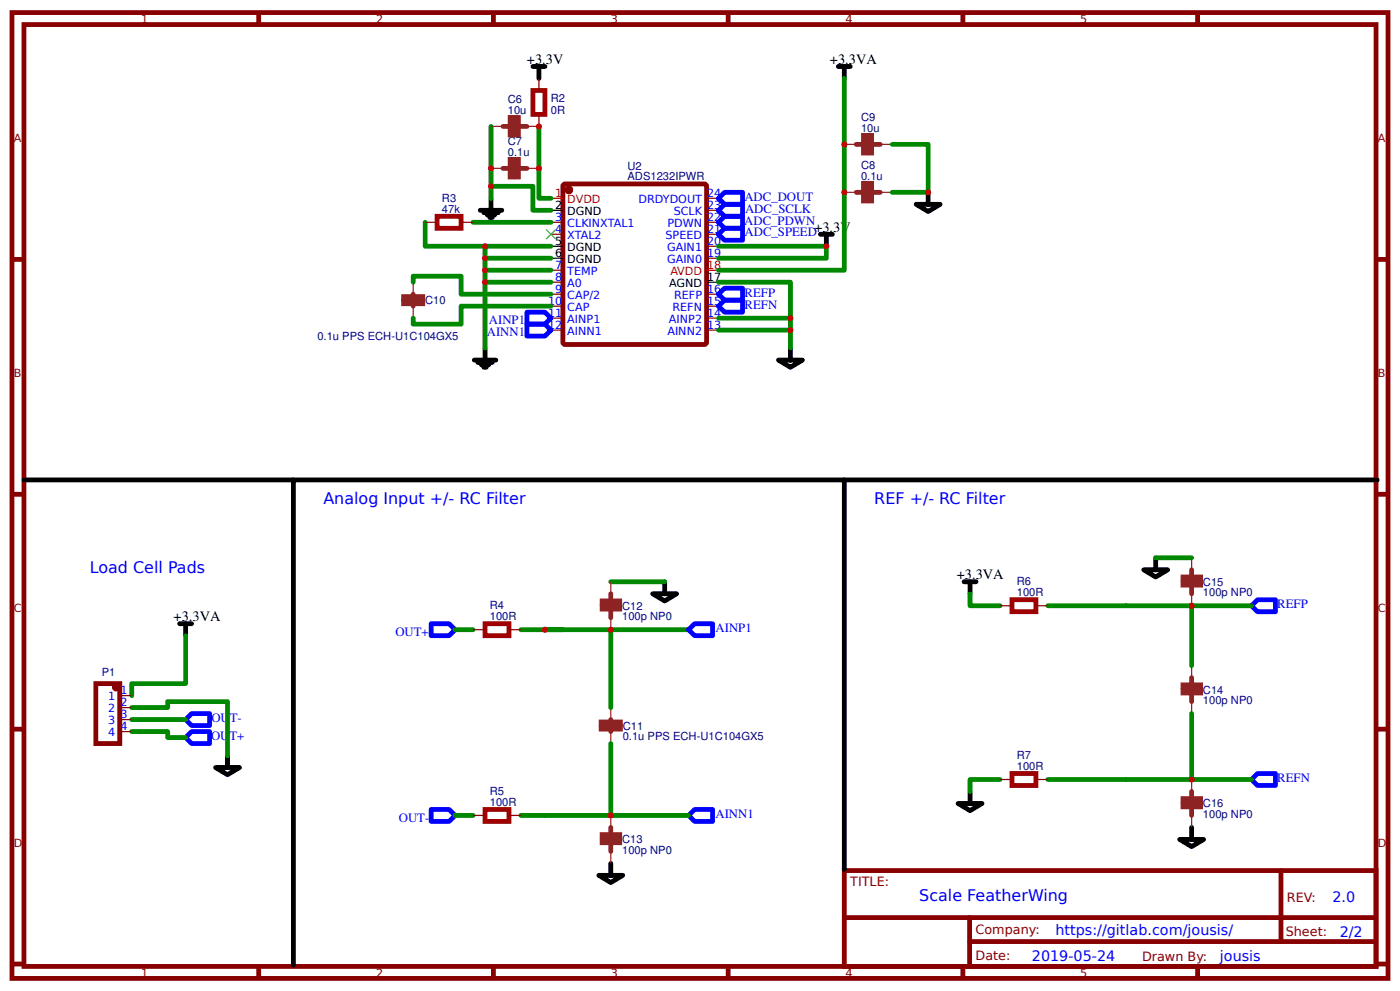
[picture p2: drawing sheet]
<svg xmlns="http://www.w3.org/2000/svg" width="309mm" height="219mm" viewBox="0 0 309 219" stroke-linecap="round" stroke-linejoin="round" font-family="sans-serif">
<g fill="none" stroke="#800" stroke-width="1.1" stroke-linecap="butt">
<path d="M2.6 2.8h304.1v213.2h-304.1zM5.3 5.4h298.7v208h-298.7zM57.1 2.8v2.6M109 2.8v2.6M160.9 2.8v2.6M212.7 2.8v2.6M264.6 2.8v2.6M2.6 57.3h2.7M124.6 40.7l31-.1 .4 .3 .1 34.6-.3 .5-30.9 .1-.5-.3v-34.7zM304 57.3h2.7M2.6 109.1h2.7M304 109.1h2.7"/>
<path d="M21.2 150.9h5.3v13.3h-5.3zM2.6 161h2.7M304 161h2.7M186.5 192.2h117.5v21.2h-117.5zM2.6 212.9h2.7M57.1 213.4v2.6M109 213.4v2.6M160.9 213.4v2.6M212.7 213.4v2.6M264.6 213.4v2.6M304 212.9h2.7"/>
</g>
<path d="M283 192.2v15.7M186.6 202.6h117.3M214.2 207.9h89.7M214.2 202.6v10.6" fill="none" stroke="#800" stroke-width="1.1"/>
<g fill="#800" stroke="#800" stroke-width="1.1" stroke-linecap="butt">
<circle cx="125.7" cy="41.9" r=".4"/>
<circle cx="25.7" cy="151.7" r=".4"/>
</g>
<path d="M121.7 43.8h2.7M156.1 59.7h2.6" fill="none" stroke="#f00" stroke-width=".26"/>
<path d="M121.7 46.4h2.7M121.7 54.4h2.7M121.7 57h2.7M156.1 62.3h2.6" fill="none" stroke="#000" stroke-width=".26"/>
<g fill="none" stroke="#800" stroke-width=".26">
<path d="M119.1 17.3v2.7M119.1 25.3v2.6M93.9 49.1h2.7M101.9 49.1h2.6M121.7 49.1h2.7M121.7 51.7h2.7M121.7 59.7h2.7M156.1 49.1h2.6M156.1 51.7h2.6M156.1 57h2.6M156.1 54.4h2.6M156.1 46.4h2.6"/>
<path d="M156.1 43.8h2.6M121.7 62.3h2.7M121.7 65h2.7M121.7 67.6h2.7M121.7 70.2h2.7M121.7 72.9h2.7M156.1 65h2.6M156.1 67.6h2.6M156.1 70.2h2.6M156.1 72.9h2.6M104.5 139h2.7M112.4 139h2.7"/>
<path d="M220.9 133.7h2.7M228.9 133.7h2.6M26.5 153.6h2.6M26.5 156.2h2.6M26.5 158.9h2.6M26.5 161.5h2.6M220.9 172.1h2.7M228.9 172.1h2.6M104.5 180h2.7M112.4 180h2.7"/>
</g>
<g fill="none" stroke="#000" stroke-width="1.1">
<path d="M117.7 14.7h2.7M119.1 14.7v2.6M185.2 14.7h2.7M186.5 14.7v2.6M106.1 46.4h4.8M106.9 47h3.2M107.7 47.5h1.6M108.2 48h.5M108.5 43.8v2.6M181.2 51.7h2.7M182.6 51.7v2.7M202.4 45.1h5.3l-2.6 1.6z"/>
<path d="M205.1 42.5v2.6M104.8 79.5h4.7M107.2 76.9v2.6M172 79.5h5.3l-2.7 1.6zM174.6 76.9v2.6M105.6 80h3.1M106.4 80.6h1.5M106.9 81.1h.5M5.3 106h299M64.8 106v107.1M186.5 106v86M39.7 137.7h2.6"/>
<path d="M41 137.7v2.7M144.2 131.1h5.3l-2.7 1.6zM146.8 128.5v2.6M213 128.5h2.6M214.3 128.5v2.6M252.7 125.8h5.3l-2.7 1.6zM255.3 123.2v2.6M47.6 169.5h5.3l-2.6 1.6zM50.3 166.8v2.7M211.7 177.4h5.3l-2.7 1.6zM214.3 174.8v2.6M132.3 193.3h5.3l-2.7 1.6z"/>
<path d="M134.9 190.6v2.7M260.6 185.3h5.3l-2.6 1.6zM263.3 182.7v2.6"/>
</g>
<g fill="none" stroke="#080" stroke-width="1.1">
<path d="M186.5 17.3v42.4h-27.8M108.5 27.9v15.9M119.1 27.9v15.9h2.6M197.1 31.9h8v10.6h-8M93.9 49.1v5.3h13.3M104.5 49.1h17.2M107.2 57h14.5M107.2 59.7h14.5M108.5 41.1h9.2v5.3h4M121.7 54.4h-14.5v22.5M158.7 54.4h23.9v2.6h-23.9M91.3 62.3v-1.3h10.6v4h19.8"/>
<path d="M107.2 62.3h14.5M121.7 67.6h-19.8v4h-10.6v-1.4M158.7 72.9h15.9v4M158.7 70.2h15.9v2.7M158.7 62.3h15.9v7.9M100.5 139h4M115.1 139h5.3M124.4 139h-4h14.5M134.9 139h17.2M134.9 128.5h11.9M134.9 139v17.2M214.3 131.1v2.6h6.6"/>
<path d="M231.5 133.7h45M255.3 123.2h8M263.3 133.7v13.3M29.1 156.2h7.9v-1.3h13.3v11.9M29.1 158.9h11.9M41 140.4v10.5h-11.9v2.7M263.3 157.6v14.5M29.1 161.5h7.9v1.4h4M134.9 164.2v15.8M220.9 172.1h-6.6v2.7M231.5 172.1h45M100.5 180h4"/>
<path d="M115.1 180h37"/>
</g>
<g fill="none" stroke="#00f" stroke-width="1.1">
<path d="M158.7 43.8l1.4-1.3h3.9v2.6h-3.9zM158.7 46.4l1.4-1.3h3.9v2.7h-3.9zM158.7 49.1l1.4-1.3h3.9v2.6h-3.9zM158.7 51.7l1.4-1.3h3.9v2.6h-3.9zM116.4 68.9h4l1.3 1.3-1.3 1.4h-4zM116.4 71.6h4l1.3 1.3-1.3 1.3h-4zM158.7 65l1.4-1.4h3.9v2.7h-3.9zM158.7 67.6l1.4-1.3h3.9v2.6h-3.9zM95.2 137.7h4l1.3 1.3-1.3 1.4h-4zM152.1 139l1.4-1.3h3.9v2.7h-3.9zM276.5 133.7l1.3-1.3h4v2.7h-4zM41 158.9l1.3-1.3h4v2.6h-4z"/>
<path d="M41 162.9l1.3-1.4h4v2.7h-4zM95.2 178.7h4l1.3 1.3-1.3 1.4h-4zM276.5 172.1l1.3-1.3h4v2.6h-4zM152.1 180l1.4-1.3h3.9v2.7h-3.9z"/>
</g>
<path d="M120.6 50.7l2.2 2.1zM122.8 50.7l-2.2 2.1z" fill="#000" stroke="#3c3" stroke-width=".26"/>
<g fill="none" stroke="#8d2323" stroke-width="1.1">
<path d="M111.1 37.2h1.6M111.1 27.9h1.6M114.6 37.2h1.8M114.6 27.9h1.8M189.2 31.9h1.6M192.6 31.9h1.9M189.2 42.5h1.6M192.6 42.5h1.9M91.3 65v.5M91.3 67.1v.5M134.9 131.1v1.6M134.9 134.5v1.9"/>
<path d="M263.3 125.8v1.6M263.3 129.2v1.9M134.9 158.9v.5M263.3 149.6v1.6M263.3 153.1v1.8M134.9 161v.5M263.3 174.8v1.5M263.3 178.2v1.8M134.9 182.7v1.6M134.9 186.1v1.9"/>
</g>
<g fill="#8d2323" stroke="#8d2323" stroke-width="1.1" stroke-linecap="butt">
<path d="M132.8 159.4h4.3v.5h-4.3z"/>
<path d="M132.8 160.5h4.3v.5h-4.3z"/>
<path d="M89.2 65.5h4.2v.5h-4.2z"/>
<path d="M89.2 66.5h4.2v.6h-4.2z"/>
</g>
<g fill="none" stroke="#8d2323" stroke-width=".26">
<path d="M108.5 37.2h2.6M108.5 27.9h2.6M116.4 37.2h2.7M116.4 27.9h2.7M186.5 31.9h2.7M194.5 31.9h2.6M186.5 42.5h2.7M194.5 42.5h2.6M91.3 62.3v2.7M91.3 67.6v2.6M134.9 128.5v2.6M134.9 136.4v2.6"/>
<path d="M263.3 123.2v2.6M263.3 131.1v2.6M134.9 156.2v2.7M263.3 147v2.6M263.3 154.9v2.7M134.9 161.5v2.7M263.3 172.1v2.7M134.9 180v2.7M134.9 188v2.6M263.3 180v2.7"/>
</g>
<path d="M117.7 20h2.7v5.3h-2.7zM96.6 47.8h5.3v2.6h-5.3zM107.2 137.7h5.2v2.7h-5.2zM223.6 132.4h5.3v2.7h-5.3zM107.2 178.7h5.2v2.7h-5.2zM223.6 170.8h5.3v2.6h-5.3z" fill="none" stroke="#a00000" stroke-width="1.1" stroke-linecap="butt"/>
<g fill="none" stroke="#8d2323" stroke-width="1.1" stroke-linecap="butt">
<path d="M112.7 35.2h.5v3.9h-.5zM112.7 25.9h.5v3.9h-.5zM114 35.2h.5v3.9h-.5zM114 25.9h.5v3.9h-.5zM190.8 29.9h.4v3.9h-.4zM192.1 29.9h.5v3.9h-.5zM190.8 40.5h.4v3.9h-.4zM192.1 40.5h.5v3.9h-.5zM133 134h3.9v.5h-3.9zM133 132.7h3.9v.5h-3.9zM261.4 128.7h3.8v.5h-3.8zM261.4 127.4h3.8v.5h-3.8z"/>
<path d="M261.4 152.5h3.8v.5h-3.8zM261.4 151.2h3.8v.5h-3.8zM261.4 177.7h3.8v.4h-3.8zM261.4 176.3h3.8v.5h-3.8zM133 185.6h3.9v.5h-3.9zM133 184.3h3.9v.5h-3.9z"/>
</g>
<g fill="#c00">
<circle cx="120.4" cy="139" r=".66"/>
<circle cx="186.5" cy="31.9" r=".66"/>
<circle cx="205.1" cy="42.5" r=".66"/>
<circle cx="182.6" cy="54.4" r=".66"/>
<circle cx="107.2" cy="59.7" r=".66"/>
<circle cx="174.6" cy="72.9" r=".66"/>
<circle cx="108.5" cy="41.1" r=".66"/>
<circle cx="174.6" cy="70.2" r=".66"/>
<circle cx="107.2" cy="57" r=".66"/>
<circle cx="107.2" cy="54.4" r=".66"/>
<circle cx="107.2" cy="62.3" r=".66"/>
<circle cx="134.9" cy="139" r=".66"/>
<circle cx="263.3" cy="172.1" r=".66"/>
<circle cx="263.3" cy="133.7" r=".66"/>
<circle cx="134.9" cy="180" r=".66"/>
<circle cx="108.5" cy="37.2" r=".66"/>
<circle cx="186.5" cy="42.5" r=".66"/>
<circle cx="119.1" cy="37.2" r=".66"/>
<circle cx="119.1" cy="27.9" r=".66"/>
</g>
<g font-size="3.5" fill="#00f">
<text x="71.4" y="111.3">Analog Input +/- RC Filter</text>
<text x="193.1" y="111.3">REF +/- RC Filter</text>
<text x="19.8" y="126.6">Load Cell Pads</text>
<text x="203.1" y="199">Scale FeatherWing</text>
</g>
<g font-size="3.2">
<text x="116.4" y="14.2">+3.3V</text>
<text x="183.4" y="14.2">+3.3VA</text>
<text x="179.9" y="51.2">+3.3V</text>
<text x="211.4" y="127.9">+3.3VA</text>
<text x="38.4" y="137.2">+3.3VA</text>
</g>
<g font-size="3.2" fill="#00f">
<text x="294.4" y="199.2">2.0</text>
<text x="233.2" y="206.3">https://gitlab.com/jousis/</text>
<text x="296" y="206.9">2/2</text>
<text x="228" y="212.2">2019-05-24</text>
<text x="269.5" y="212.1">jousis</text>
</g>
<g font-size="2.8" fill="#00f">
<text x="164.5" y="44.3">ADC_DOUT</text>
<text x="164.6" y="47">ADC_SCLK</text>
<text x="164.4" y="49.6">ADC_PDWN</text>
<text x="164.5" y="52.1">ADC_SPEED</text>
<text x="164.5" y="65.5">REFP</text>
<text x="108" y="71.6">AINP1</text>
<text x="164.5" y="68.2">REFN</text>
<text x="107.5" y="74.2">AINN1</text>
<text x="282.2" y="134.3">REFP</text>
<text x="87.3" y="140.4">OUT+</text>
<text x="158.1" y="139.6">AINP1</text>
<text x="46.7" y="159.4">OUT-</text>
<text x="46.6" y="163.5">OUT+</text>
<text x="282.2" y="172.7">REFN</text>
<text x="88.1" y="181.4">OUT-</text>
<text x="158.1" y="180.7">AINN1</text>
</g>
<g font-size="2.8" fill="#800">
<text x="187.9" y="195.7">TITLE:</text>
<text x="284.3" y="199.2">REV:</text>
<text x="215.5" y="206.3">Company:</text>
<text x="284.1" y="206.8">Sheet:</text>
<text x="215.5" y="212.1">Date:</text>
<text x="252.3" y="212.1">Drawn By:</text>
</g>
<g font-size="2.5" fill="#800">
<text x="31.2" y="5">1</text>
<text x="83.1" y="5">2</text>
<text x="134.9" y="5">3</text>
<text x="186.8" y="5">4</text>
<text x="238.7" y="5">5</text>
<text x="3" y="31.4">A</text>
<text x="304.4" y="31.4">A</text>
<text x="3" y="83.2">B</text>
<text x="304.4" y="83.2">B</text>
<text x="3" y="135.1">C</text>
<text x="304.4" y="135.1">C</text>
<text x="3" y="186.9">D</text>
<text x="304.4" y="186.9">D</text>
<text x="31.2" y="215.6">1</text>
<text x="83.1" y="215.6">2</text>
<text x="134.9" y="215.6">3</text>
<text x="186.8" y="215.6">4</text>
<text x="238.7" y="215.6">5</text>
</g>
<g font-size="2.5" fill="#000080">
<text x="112.2" y="22.8">C6</text>
<text x="121.7" y="22.5">R2</text>
<text x="112.2" y="25.1">10u</text>
<text x="121.7" y="25.1">0R</text>
<text x="190.2" y="29.1">10u</text>
<text x="190.2" y="26.7">C9</text>
<text x="112.2" y="34.4">0.1u</text>
<text x="112.2" y="32">C7</text>
<text x="138.6" y="39.8">ADS1232IPWR</text>
<text x="138.6" y="37.6">U2</text>
<text x="190.2" y="39.7">0.1u</text>
<text x="190.2" y="37.3">C8</text>
<text x="97.6" y="47">47k</text>
<text x="97.6" y="44.5">R3</text>
<text x="93.9" y="67.2">C10</text>
<text x="70.1" y="75.1">0.1u PPS ECH-U1C104GX5</text>
<text x="224.6" y="131.6">100R</text>
<text x="224.6" y="129.2">R6</text>
<text x="265.8" y="131.7">100p NP0</text>
<text x="265.8" y="129.3">C15</text>
<text x="108.2" y="136.9">100R</text>
<text x="108.2" y="134.5">R4</text>
<text x="137.5" y="137">100p NP0</text>
<text x="137.5" y="134.6">C12</text>
<text x="22.5" y="149.2">P1</text>
<text x="265.8" y="155.5">100p NP0</text>
<text x="265.8" y="153.2">C14</text>
<text x="137.6" y="161.1">C11</text>
<text x="137.6" y="163.4">0.1u PPS ECH-U1C104GX5</text>
<text x="224.6" y="167.6">R7</text>
<text x="224.6" y="170">100R</text>
<text x="108.2" y="177.9">100R</text>
<text x="108.2" y="175.5">R5</text>
<text x="265.8" y="178.3">C16</text>
<text x="265.8" y="180.6">100p NP0</text>
<text x="137.5" y="188.6">100p NP0</text>
<text x="137.5" y="186.2">C13</text>
</g>
<g font-size="2.5" fill="#f00">
<text x="122.6" y="43.5">1</text>
<text x="125.3" y="44.8">DVDD</text>
<text x="156.2" y="59.4">18</text>
<text x="148.1" y="60.7">AVDD</text>
</g>
<g font-size="2.5">
<text x="122.6" y="46.2">2</text>
<text x="125.3" y="47.5">DGND</text>
<text x="122.6" y="54.1">5</text>
<text x="122.6" y="56.8">6</text>
<text x="125.3" y="55.4">DGND</text>
<text x="125.3" y="58.1">DGND</text>
<text x="147.8" y="63.4">AGND</text>
<text x="156.2" y="62">17</text>
</g>
<g font-size="2.5" fill="#00f">
<text x="141.1" y="44.8">DRDYDOUT</text>
<text x="148.8" y="47.5">SCLK</text>
<text x="156.2" y="46.2">23</text>
<text x="156.2" y="43.5">24</text>
<text x="122.6" y="48.8">3</text>
<text x="122.6" y="51.5">4</text>
<text x="125.3" y="50.1">CLKINXTAL1</text>
<text x="125.3" y="52.8">XTAL2</text>
<text x="147" y="52.8">SPEED</text>
<text x="147.4" y="50.1">PDWN</text>
<text x="156.2" y="48.8">22</text>
<text x="156.2" y="51.5">21</text>
<text x="122.6" y="59.4">7</text>
<text x="147.4" y="58.1">GAIN0</text>
<text x="147.4" y="55.4">GAIN1</text>
<text x="156.2" y="56.8">19</text>
<text x="156.2" y="54.1">20</text>
<text x="122.6" y="62">8</text>
<text x="122.6" y="64.7">9</text>
<text x="125.3" y="60.7">TEMP</text>
<text x="125.3" y="63.4">A0</text>
<text x="156.2" y="64.7">16</text>
<text x="121.1" y="67.3">10</text>
<text x="121.1" y="70">11</text>
<text x="125.3" y="66">CAP/2</text>
<text x="125.3" y="68.7">CAP</text>
<text x="125.3" y="71.3">AINP1</text>
<text x="147.8" y="71.3">AINP2</text>
<text x="148.6" y="68.7">REFN</text>
<text x="148.9" y="66">REFP</text>
<text x="156.2" y="70">14</text>
<text x="156.2" y="67.3">15</text>
<text x="121.1" y="72.6">12</text>
<text x="125.3" y="74">AINN1</text>
<text x="147.4" y="74">AINN2</text>
<text x="156.2" y="72.6">13</text>
<text x="23.9" y="154.6">1</text>
<text x="26.6" y="153.3">1</text>
<text x="26.6" y="156">2</text>
<text x="23.9" y="157.3">2</text>
<text x="23.9" y="159.9">3</text>
<text x="26.6" y="158.6">3</text>
<text x="26.6" y="161.3">4</text>
<text x="23.9" y="162.6">4</text>
</g>
</svg>
